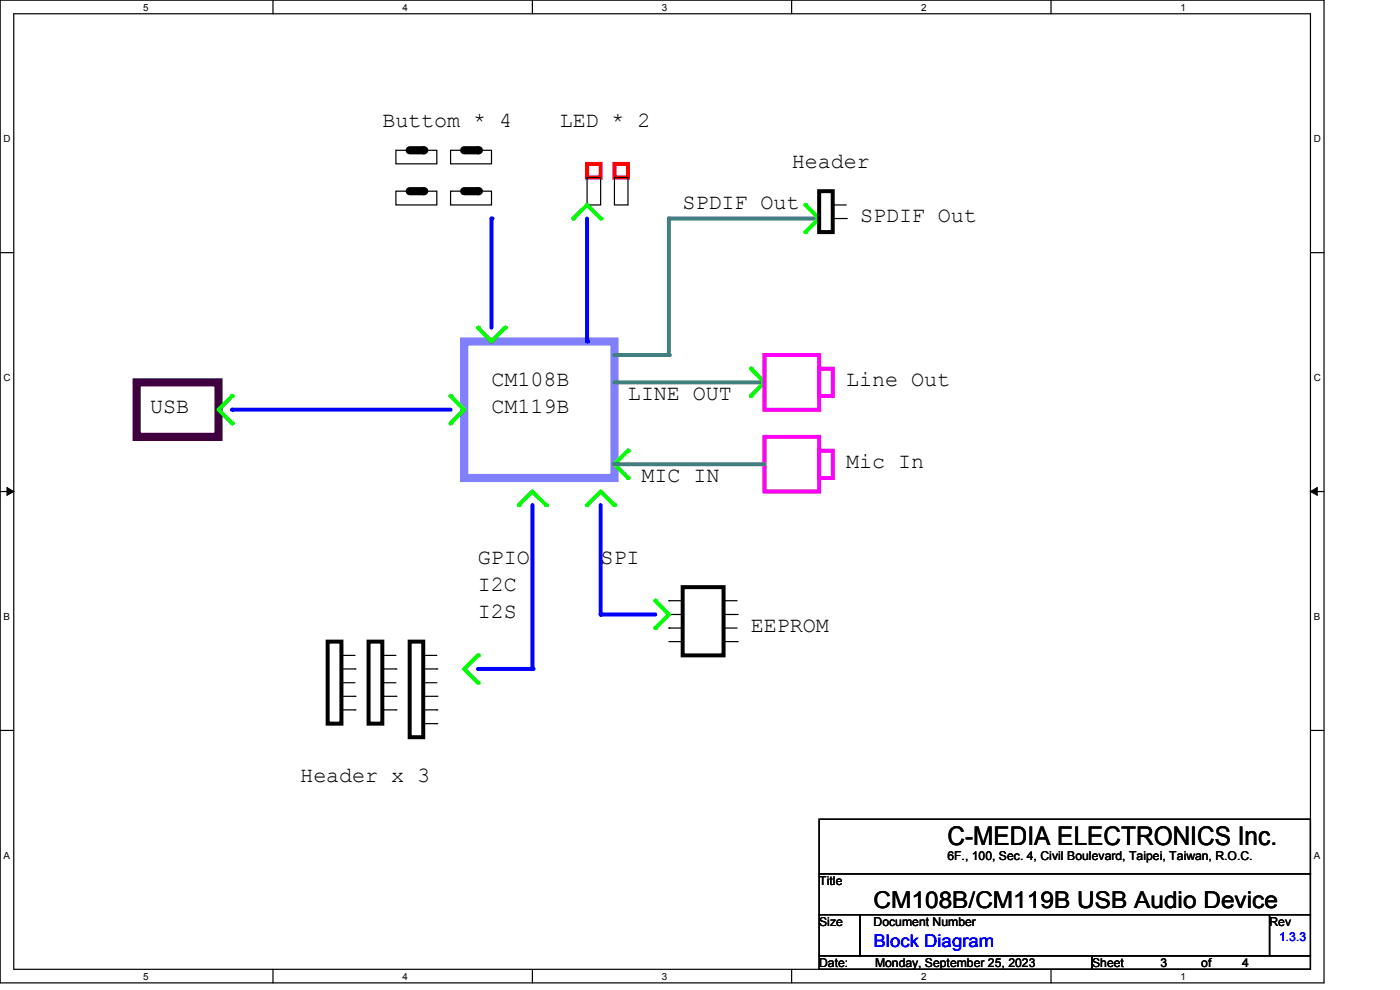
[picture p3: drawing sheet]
<svg xmlns="http://www.w3.org/2000/svg" width="297mm" height="210mm" viewBox="0 0 297 210" stroke-linecap="round" stroke-linejoin="round" font-family="sans-serif">
<path d="M0 0h280.9v208.5h-280.9zM2.9 2.9h275.1v202.7h-275.1z" fill="none" stroke="#000" stroke-width=".25"/>
<g fill="#fff">
<path d="M30.4 .3h1.1v2.4h-1.1z"/>
<path d="M30.4 205.9h1.1v2.3h-1.1z"/>
</g>
<path d="M57.9 0v2.9M57.9 205.6v2.9" fill="none" stroke="#000" stroke-width=".25"/>
<g fill="#fff">
<path d="M85.4 .3h1.1v2.4h-1.1z"/>
<path d="M85.4 205.9h1.1v2.3h-1.1z"/>
</g>
<path d="M112.9 0v2.9M112.9 205.6v2.9" fill="none" stroke="#000" stroke-width=".25"/>
<g fill="#fff">
<path d="M140.4 .3h1.2v2.4h-1.2z"/>
<path d="M140.4 205.9h1.2v2.3h-1.2z"/>
</g>
<path d="M167.9 0v2.9M167.9 205.6v2.9" fill="none" stroke="#000" stroke-width=".25"/>
<g fill="#fff">
<path d="M195.4 .3h1.2v2.4h-1.2z"/>
<path d="M195.4 205.9h1.2v2.3h-1.2z"/>
</g>
<path d="M223 0v2.9M223 205.6v2.9" fill="none" stroke="#000" stroke-width=".25"/>
<g fill="#fff">
<path d="M250.4 .3h1.2v2.4h-1.2z"/>
<path d="M250.4 205.9h1.2v2.3h-1.2z"/>
<path d="M.8 28.2h1.4v2.4h-1.4z"/>
<path d="M278.7 28.2h1.5v2.4h-1.5z"/>
<path d="M.8 78.9h1.4v2.3h-1.4z"/>
<path d="M278.7 78.9h1.5v2.3h-1.5z"/>
</g>
<path d="M0 53.6h2.9M278 53.6h2.9" fill="none" stroke="#000" stroke-width=".25"/>
<g fill="#fff">
<path d="M.8 129.6h1.3v2.3h-1.3z"/>
<path d="M278.7 129.6h1.4v2.3h-1.4z"/>
</g>
<path d="M0 104.3h2.9M278 104.3h2.9" fill="none" stroke="#000" stroke-width=".25"/>
<path d="M1.5 103.4l1.4 .9-1.4 .8zM278 104.3l1.4-.9v1.7z" fill="#000" stroke="#000" stroke-width=".21"/>
<g fill="#fff">
<path d="M.8 180.3h1.3v2.3h-1.3z"/>
<path d="M278.7 180.3h1.4v2.3h-1.4z"/>
</g>
<g fill="none" stroke="#000" stroke-width=".25">
<path d="M141.9 133.2h.1M141.9 127.4h.1M141.9 127.4h2.9M141.9 136.1h2.9M141.9 133.2h2.9M141.9 130.3h2.9M144.8 136.1h.1M144.8 130.3h.1M153.5 127.4h.1M153.5 133.2h.1M153.5 127.4h2.9M153.5 136.1h2.9"/>
<path d="M153.5 133.2h2.9M153.5 130.3h2.9M156.4 136.1h.1M156.4 130.3h.1M0 154.9h2.9M278 154.9h2.9"/>
</g>
<path d="M98.5 72.4h31.8v29h-31.8z" fill="none" stroke="#8080ff" stroke-width="1.7"/>
<path d="M29 81.1h17.4v11.6h-17.4z" fill="none" stroke="#400040" stroke-width="1.7"/>
<path d="M144.8 124.5h8.7v14.5h-8.7z" fill="none" stroke="#000" stroke-width=".85"/>
<path d="M130.3 81.1h31.9" fill="none" stroke="#408080" stroke-width=".85"/>
<circle cx="130.3" cy="81.1" r=".42" fill="#408080"/>
<path d="M162.2 81.1l-2.9 2.9" fill="none" stroke="#0f0" stroke-width=".85"/>
<circle cx="159.3" cy="84" r=".42" fill="#0f0"/>
<path d="M159.3 78.2l2.9 2.9" fill="none" stroke="#0f0" stroke-width=".85"/>
<circle cx="159.3" cy="78.2" r=".42" fill="#0f0"/>
<path d="M104.3 46.4v23.1" fill="none" stroke="#00f" stroke-width=".85"/>
<circle cx="104.3" cy="46.4" r=".42" fill="#00f"/>
<path d="M101.4 69.5l2.9 2.9" fill="none" stroke="#0f0" stroke-width=".85"/>
<circle cx="101.4" cy="69.5" r=".42" fill="#0f0"/>
<path d="M107.1 69.5l-2.8 2.9" fill="none" stroke="#0f0" stroke-width=".85"/>
<circle cx="107.1" cy="69.5" r=".42" fill="#0f0"/>
<path d="M124.5 46.4v26" fill="none" stroke="#00f" stroke-width=".85"/>
<circle cx="124.5" cy="72.4" r=".42" fill="#00f"/>
<path d="M124.5 34.8h2.9v2.9h-2.9zM130.3 34.8h2.9v2.9h-2.9z" fill="none" stroke="#f00" stroke-width=".85"/>
<path d="M84 31.9h8.7v2.9h-8.7zM124.5 37.7h2.9v5.8h-2.9zM130.3 37.7h2.9v5.8h-2.9zM84 40.6h8.7v2.9h-8.7z" fill="none" stroke="#000" stroke-width=".25"/>
<path d="M86.9 31.9h2.9M86.9 40.6h2.9" fill="none" stroke="#000" stroke-width="1.7"/>
<g fill="#000">
<circle cx="89.8" cy="31.9" r=".87"/>
<circle cx="89.8" cy="40.6" r=".87"/>
</g>
<path d="M124.5 43.5l2.9 2.9" fill="none" stroke="#0f0" stroke-width=".85"/>
<circle cx="127.4" cy="46.4" r=".42" fill="#0f0"/>
<path d="M124.5 43.5l-2.9 2.9" fill="none" stroke="#0f0" stroke-width=".85"/>
<circle cx="121.6" cy="46.4" r=".42" fill="#0f0"/>
<path d="M162.2 92.7h11.6v11.6h-11.6zM173.8 95.6h2.9v5.8h-2.9z" fill="none" stroke="#f0f" stroke-width=".85"/>
<path d="M49.2 84l-2.8 2.9" fill="none" stroke="#0f0" stroke-width=".85"/>
<circle cx="49.2" cy="84" r=".42" fill="#0f0"/>
<path d="M46.4 86.9l2.8 2.9" fill="none" stroke="#0f0" stroke-width=".85"/>
<circle cx="49.2" cy="89.8" r=".42" fill="#0f0"/>
<path d="M49.2 86.9h46.4" fill="none" stroke="#00f" stroke-width=".85"/>
<circle cx="49.2" cy="86.9" r=".42" fill="#00f"/>
<path d="M95.6 84l2.9 2.9" fill="none" stroke="#0f0" stroke-width=".85"/>
<circle cx="95.6" cy="84" r=".42" fill="#0f0"/>
<path d="M98.5 86.9l-2.9 2.9" fill="none" stroke="#0f0" stroke-width=".85"/>
<circle cx="95.6" cy="89.8" r=".42" fill="#0f0"/>
<path d="M95.6 31.9h8.7v2.9h-8.7zM95.6 40.6h8.7v2.9h-8.7z" fill="none" stroke="#000" stroke-width=".25"/>
<path d="M98.5 31.9h2.9M98.5 40.6h2.9" fill="none" stroke="#000" stroke-width="1.7"/>
<g fill="#000">
<circle cx="101.4" cy="31.9" r=".87"/>
<circle cx="101.4" cy="40.6" r=".87"/>
</g>
<path d="M127.4 107.1v23.2" fill="none" stroke="#00f" stroke-width=".85"/>
<circle cx="127.4" cy="130.3" r=".42" fill="#00f"/>
<path d="M127.4 104.3l2.9 2.8" fill="none" stroke="#0f0" stroke-width=".85"/>
<circle cx="130.3" cy="107.1" r=".42" fill="#0f0"/>
<path d="M127.4 104.3l-2.9 2.8" fill="none" stroke="#0f0" stroke-width=".85"/>
<circle cx="124.5" cy="107.1" r=".42" fill="#0f0"/>
<path d="M127.4 130.3h11.6" fill="none" stroke="#00f" stroke-width=".85"/>
<circle cx="127.4" cy="130.3" r=".42" fill="#00f"/>
<path d="M139 127.4l2.9 2.9" fill="none" stroke="#0f0" stroke-width=".85"/>
<circle cx="139" cy="127.4" r=".42" fill="#0f0"/>
<path d="M141.9 130.3l-2.9 2.9" fill="none" stroke="#0f0" stroke-width=".85"/>
<circle cx="139" cy="133.2" r=".42" fill="#0f0"/>
<path d="M130.3 98.5l2.9 2.9" fill="none" stroke="#0f0" stroke-width=".85"/>
<circle cx="133.2" cy="101.4" r=".42" fill="#0f0"/>
<path d="M133.2 95.6l-2.9 2.9" fill="none" stroke="#0f0" stroke-width=".85"/>
<circle cx="133.2" cy="95.6" r=".42" fill="#0f0"/>
<path d="M130.3 98.5h31.9" fill="none" stroke="#408080" stroke-width=".85"/>
<circle cx="130.3" cy="98.5" r=".42" fill="#408080"/>
<path d="M141.9 46.4h31.9" fill="none" stroke="#408080" stroke-width=".85"/>
<circle cx="141.9" cy="46.4" r=".42" fill="#408080"/>
<path d="M170.9 43.5l2.9 2.9" fill="none" stroke="#0f0" stroke-width=".85"/>
<circle cx="170.9" cy="43.5" r=".42" fill="#0f0"/>
<path d="M173.8 46.4l-2.9 2.8" fill="none" stroke="#0f0" stroke-width=".85"/>
<circle cx="170.9" cy="49.2" r=".42" fill="#0f0"/>
<path d="M69.5 136.1h2.9v17.4h-2.9zM78.2 136.1h2.9v17.4h-2.9zM86.9 136.1h2.9v20.3h-2.9z" fill="none" stroke="#000" stroke-width=".85"/>
<g fill="none" stroke="#000" stroke-width=".25">
<path d="M72.4 139h.1M72.4 139h2.9M81.1 139h.1M81.1 139h2.9M89.8 139h.1M89.8 139h2.9M72.4 144.8h.1M72.4 144.8h2.9M72.4 147.7h2.9M72.4 141.9h2.9M72.4 150.6h2.9M75.3 147.7h.1"/>
<path d="M75.3 141.9h.1M75.3 150.6h.1M81.1 144.8h.1M81.1 144.8h2.9M81.1 147.7h2.9M81.1 141.9h2.9M81.1 150.6h2.9M84 147.7h.1M84 141.9h.1M84 150.6h.1M89.8 144.8h.1M89.8 144.8h2.9"/>
<path d="M89.8 147.7h2.9M89.8 141.9h2.9M89.8 150.6h2.9M89.8 153.5h2.9M92.7 147.7h.1M92.7 141.9h.1M92.7 150.6h.1M92.7 153.5h.1"/>
</g>
<path d="M112.9 107.1v34.8" fill="none" stroke="#00f" stroke-width=".85"/>
<circle cx="112.9" cy="141.9" r=".42" fill="#00f"/>
<path d="M112.9 104.3l-2.8 2.8" fill="none" stroke="#0f0" stroke-width=".85"/>
<circle cx="110.1" cy="107.1" r=".42" fill="#0f0"/>
<path d="M112.9 104.3l3 2.8" fill="none" stroke="#0f0" stroke-width=".85"/>
<circle cx="115.9" cy="107.1" r=".42" fill="#0f0"/>
<path d="M101.4 141.9h11.5" fill="none" stroke="#00f" stroke-width=".85"/>
<circle cx="112.9" cy="141.9" r=".42" fill="#00f"/>
<path d="M101.4 139l-2.9 2.9" fill="none" stroke="#0f0" stroke-width=".85"/>
<circle cx="101.4" cy="139" r=".42" fill="#0f0"/>
<path d="M98.5 141.9l2.9 2.9" fill="none" stroke="#0f0" stroke-width=".85"/>
<circle cx="101.4" cy="144.8" r=".42" fill="#0f0"/>
<path d="M173.8 40.6h2.9v8.6h-2.9z" fill="none" stroke="#000" stroke-width=".85"/>
<path d="M176.7 43.5h.1M176.7 43.5h2.8M176.7 46.4h2.8M179.5 46.4h.1" fill="none" stroke="#000" stroke-width=".25"/>
<path d="M162.2 75.3h11.6v11.6h-11.6zM173.8 78.2h2.9v5.8h-2.9z" fill="none" stroke="#f0f" stroke-width=".85"/>
<path d="M141.9 46.4v28.9" fill="none" stroke="#408080" stroke-width=".85"/>
<circle cx="141.9" cy="75.3" r=".42" fill="#408080"/>
<path d="M130.3 75.3h11.6" fill="none" stroke="#408080" stroke-width=".85"/>
<circle cx="130.3" cy="75.3" r=".42" fill="#408080"/>
<path d="M173.8 173.8h104.2v11.5h-104.2zM173.8 185.3h104.2v8.7h-104.2zM173.8 194h8.7v8.7h-8.7zM182.5 194h86.8v8.7h-86.8zM269.3 194h8.7v8.7h-8.7zM173.8 202.7h57.9v2.9h-57.9zM231.7 202.7h46.3v2.9h-46.3z" fill="none" stroke="#000" stroke-width=".25"/>
<text font-size="5.5" x="201" y="179.2">C-MEDIA ELECTRONICS Inc.</text>
<text font-size="4.9" x="185.3" y="192.7">CM108B/CM119B USB Audio Device</text>
<g font-size="4.6">
<text x="81.1" y="26.9">Buttom * 4</text>
<text x="118.7" y="26.9">LED * 2</text>
<text x="168" y="35.6">Header</text>
<text x="144.8" y="44.2">SPDIF Out</text>
<text x="182.5" y="47.2">SPDIF Out</text>
<text x="104.3" y="81.9">CM108B</text>
<text x="179.5" y="81.9">Line Out</text>
<text x="31.9" y="87.7">USB</text>
<text x="104.3" y="87.7">CM119B</text>
<text x="133.2" y="84.8">LINE OUT</text>
<text x="179.5" y="99.3">Mic In</text>
<text x="136.1" y="102.1">MIC IN</text>
<text x="101.4" y="119.5">GPIO</text>
<text x="127.4" y="119.5">SPI</text>
<text x="101.4" y="125.3">I2C</text>
<text x="101.4" y="131.1">I2S</text>
<text x="159.3" y="134">EEPROM</text>
<text x="63.7" y="165.9">Header x 3</text>
</g>
<text font-size="3.7" fill="#00f" x="185.3" y="200.8">Block Diagram</text>
<g font-size="2.6">
<text x="201" y="182.5">6F., 100, Sec. 4, Civil Boulevard, Taipei, Taiwan, R.O.C.</text>
<text x="173.8" y="187.7">Title</text>
<text x="173.8" y="196.3">Size</text>
<text x="185.3" y="196.3">Document Number</text>
<text x="269.3" y="196.3">Rev</text>
<text x="173.8" y="205.1">Date:</text>
<text x="185.6" y="205.1">Monday, September 25, 2023</text>
<text x="231.7" y="205.1">Sheet</text>
<text x="246.2" y="205.1">3</text>
<text x="254.8" y="205.1">of</text>
<text x="263.5" y="205.1">4</text>
</g>
<text font-size="2.6" fill="#00f" x="271.3" y="199.6">1.3.3</text>
<g font-size="2.1">
<text x="30.4" y="2.2">5</text>
<text x="85.4" y="2.2">4</text>
<text x="140.4" y="2.2">3</text>
<text x="195.4" y="2.2">2</text>
<text x="250.5" y="2.2">1</text>
<text x=".8" y="30.1">D</text>
<text x="278.7" y="30.1">D</text>
<text x=".8" y="80.8">C</text>
<text x="278.7" y="80.8">C</text>
<text x=".8" y="131.5">B</text>
<text x="278.7" y="131.5">B</text>
<text x=".8" y="182.2">A</text>
<text x="278.7" y="182.2">A</text>
<text x="30.4" y="207.8">5</text>
<text x="85.4" y="207.8">4</text>
<text x="140.4" y="207.8">3</text>
<text x="195.4" y="207.8">2</text>
<text x="250.5" y="207.8">1</text>
</g>
</svg>
